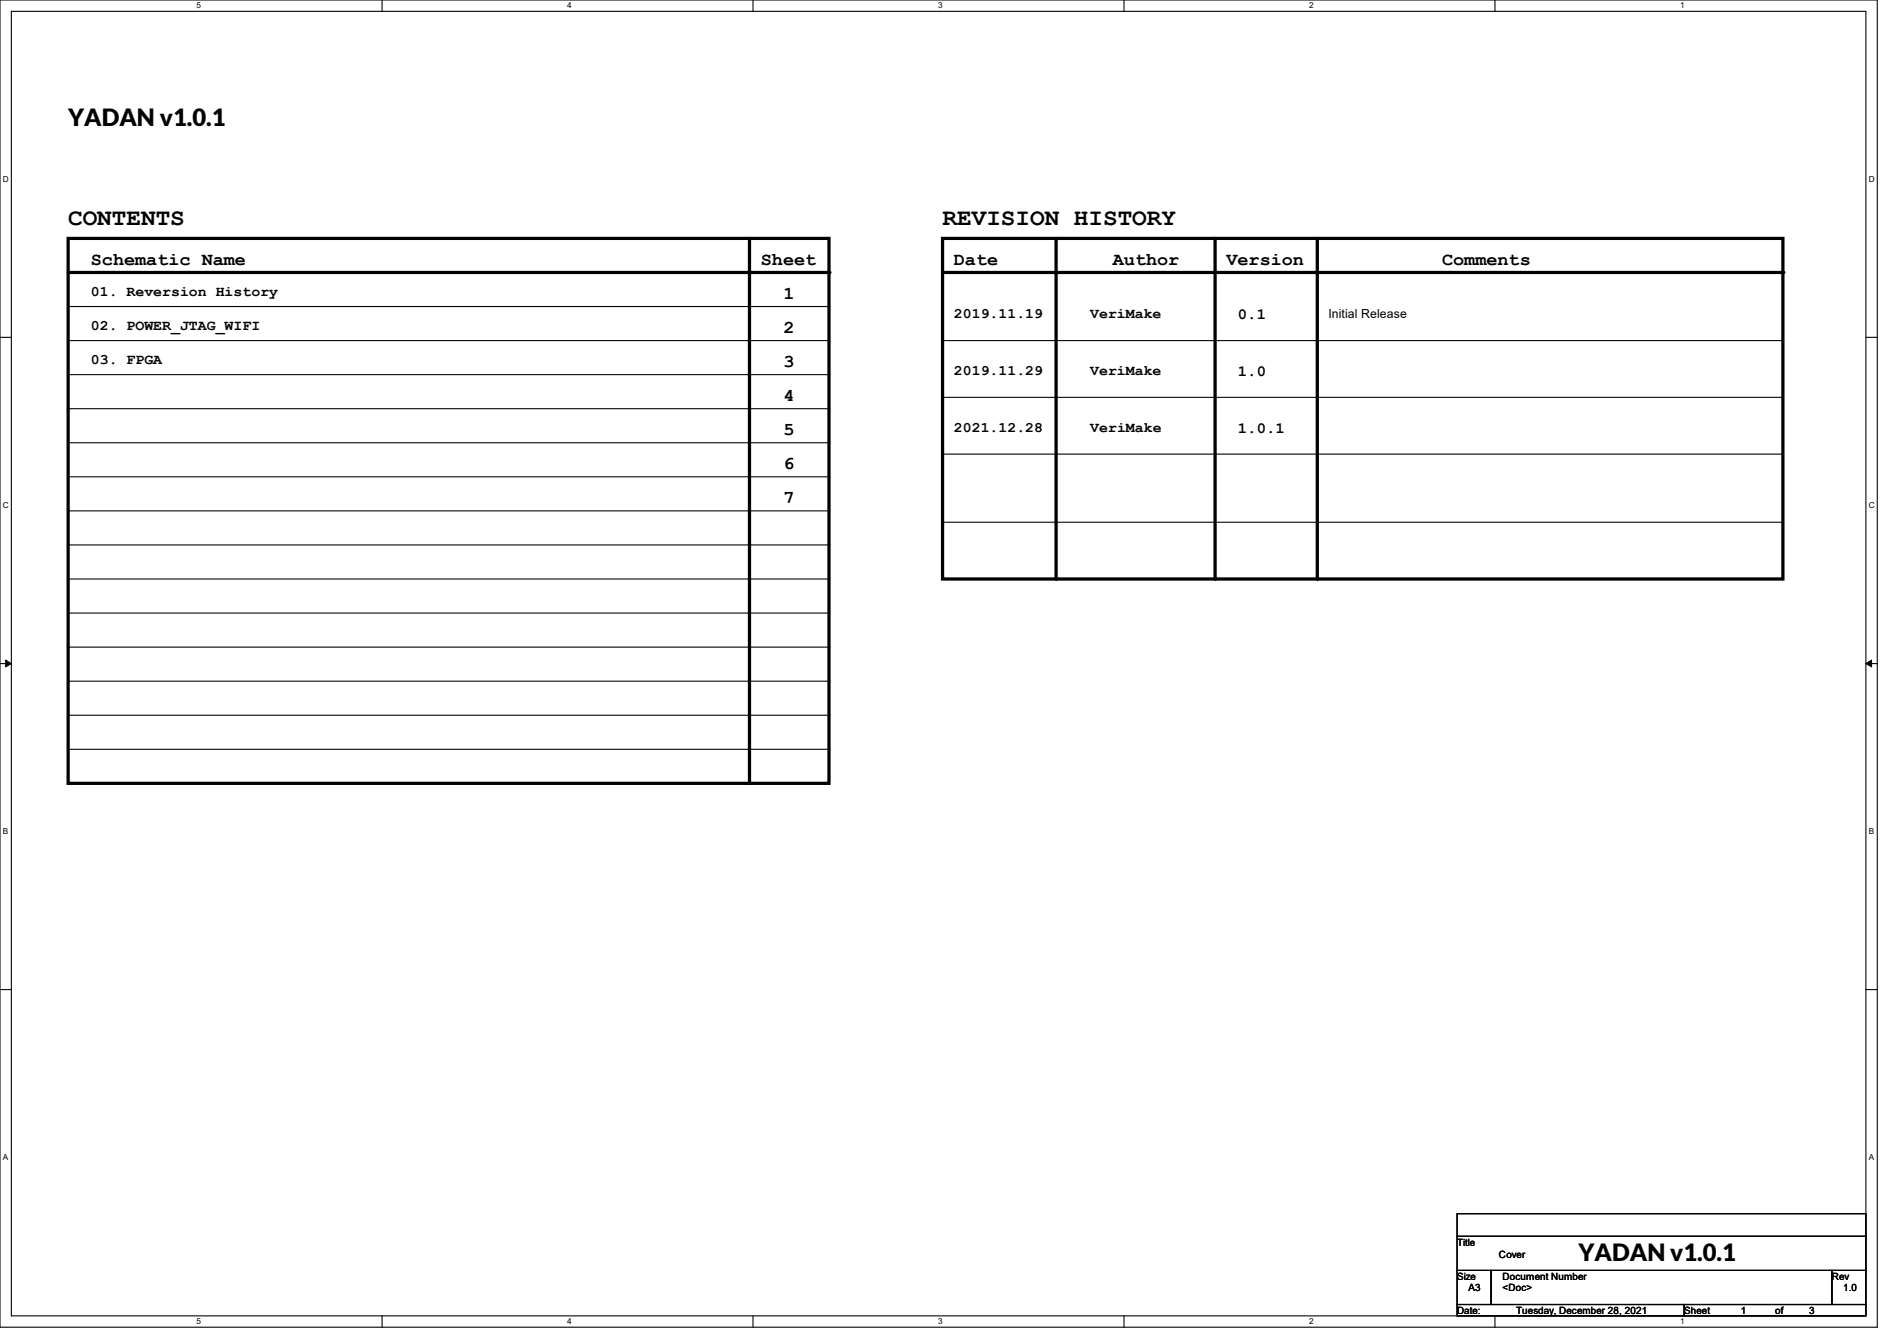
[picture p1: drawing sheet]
<svg xmlns="http://www.w3.org/2000/svg" width="297mm" height="210mm" viewBox="0 0 297 210" stroke-linecap="round" stroke-linejoin="round" font-family="sans-serif">
<path d="M0 0h293.9v207.9h-293.9zM1.8 1.8h290.3v204.3h-290.3z" fill="none" stroke="#000" stroke-width=".17"/>
<g fill="#fff">
<path d="M30.8 .2h.7v1.4h-.7z"/>
<path d="M30.8 206.2h.7v1.4h-.7z"/>
</g>
<path d="M59.8 0v1.8M59.8 206.1v1.8" fill="none" stroke="#000" stroke-width=".17"/>
<g fill="#fff">
<path d="M88.8 .2h.7v1.4h-.7z"/>
<path d="M88.8 206.2h.7v1.4h-.7z"/>
</g>
<path d="M117.9 0v1.8M117.9 206.1v1.8" fill="none" stroke="#000" stroke-width=".17"/>
<g fill="#fff">
<path d="M146.9 .2h.7v1.4h-.7z"/>
<path d="M146.9 206.2h.7v1.4h-.7z"/>
</g>
<path d="M176 0v1.8M176 206.1v1.8" fill="none" stroke="#000" stroke-width=".17"/>
<g fill="#fff">
<path d="M205 .2h.7v1.4h-.7z"/>
<path d="M205 206.2h.7v1.4h-.7z"/>
</g>
<path d="M234.1 0v1.8M234.1 206.1v1.8" fill="none" stroke="#000" stroke-width=".17"/>
<g fill="#fff">
<path d="M263.1 .2h.6v1.4h-.6z"/>
<path d="M263.1 206.2h.6v1.4h-.6z"/>
<path d="M.5 27.3h.9v1.4h-.9z"/>
<path d="M292.6 27.3h.9v1.4h-.9z"/>
<path d="M.5 78.4h.9v1.4h-.9z"/>
<path d="M292.6 78.4h.9v1.4h-.9z"/>
</g>
<path d="M0 52.8h1.8M292.1 52.8h1.8" fill="none" stroke="#000" stroke-width=".17"/>
<g fill="#fff">
<path d="M.5 129.5h.8v1.4h-.8z"/>
<path d="M292.6 129.5h.8v1.4h-.8z"/>
</g>
<path d="M0 103.9h1.8M292.1 103.9h1.8" fill="none" stroke="#000" stroke-width=".17"/>
<path d="M.9 103.4l.9 .5-.9 .5zM292.1 103.9l.9-.5v1z" fill="#000" stroke="#000" stroke-width=".16"/>
<g fill="#fff">
<path d="M.5 180.5h.8v1.4h-.8z"/>
<path d="M292.6 180.5h.8v1.4h-.8z"/>
</g>
<g fill="none" stroke="#000" stroke-width=".17">
<path d="M10.7 53.3h119.1M10.7 48h119.1M10.7 58.7h119.1M129.8 53.3h.1M129.8 48h.1M129.8 58.7h.1M147.6 53.3h131.5M279.1 53.3h.1M10.7 69.3h119.1M10.7 64h119.1M10.7 74.7h119.1M129.8 69.3h.1"/>
<path d="M129.8 64h.1M129.8 74.7h.1M147.6 62.2h131.5M147.6 71.1h131.5M279.1 62.2h.1M279.1 71.1h.1M10.7 80h119.1M10.7 96h119.1M10.7 90.7h119.1M10.7 85.3h119.1M129.8 80h.1M129.8 96h.1"/>
<path d="M129.8 90.7h.1M129.8 85.3h.1M147.6 81.8h131.5M279.1 81.8h.1M10.7 106.7h119.1M10.7 112h119.1M10.7 117.3h119.1M10.7 101.3h119.1M129.8 106.7h.1M129.8 112h.1M129.8 117.3h.1M129.8 101.3h.1"/>
<path d="M0 155h1.8M292.1 155h1.8M228.1 190.1h64v3.5h-64zM228.1 193.6h64v5.4h-64zM228.1 199h5.4v5.3h-5.4zM233.5 199h53.3v5.3h-53.3zM286.8 199h5.3v5.3h-5.3zM228.1 204.3h35.6v1.8h-35.6zM263.7 204.3h28.4v1.8h-28.4z"/>
</g>
<path d="M10.7 37.3h119.1v85.4h-119.1zM117.3 37.3v85.4M147.6 37.3h131.5v53.4h-131.5zM165.4 37.3v53.4M190.2 37.3v53.4M206.2 37.3v53.4M10.7 42.7h119.1M147.6 42.7h131.5" fill="none" stroke="#000" stroke-width=".51"/>
<g fill="#000">
<circle cx="129.8" cy="42.7" r=".25"/>
<circle cx="279.1" cy="42.7" r=".25"/>
<circle cx="165.4" cy="90.7" r=".25"/>
<circle cx="190.2" cy="90.7" r=".25"/>
<circle cx="206.2" cy="90.7" r=".25"/>
<circle cx="117.3" cy="122.7" r=".25"/>
</g>
<g font-size="3.7">
<text x="10.7" y="19.7">YADAN v1.0.1</text>
<text x="10.7" y="35.2">CONTENTS</text>
<text x="147.6" y="35.2">REVISION HISTORY</text>
<text x="247.1" y="197.5">YADAN v1.0.1</text>
</g>
<g font-size="2.8">
<text x="14.2" y="41.5">Schematic Name</text>
<text x="119.1" y="41.5">Sheet</text>
<text x="149.3" y="41.5">Date</text>
<text x="174.2" y="41.5">Author</text>
<text x="192" y="41.5">Version</text>
<text x="225.8" y="41.5">Comments</text>
<text x="122.7" y="46.8">1</text>
<text x="122.7" y="52.2">2</text>
<text x="122.7" y="57.5">3</text>
<text x="122.7" y="62.8">4</text>
<text x="122.7" y="68.2">5</text>
<text x="122.7" y="73.5">6</text>
<text x="122.7" y="78.8">7</text>
</g>
<g font-size="2.5">
<text x="193.8" y="50">0.1</text>
<text x="193.8" y="58.9">1.0</text>
<text x="193.8" y="67.8">1.0.1</text>
</g>
<g font-size="2.3">
<text x="14.2" y="46.3">01. Reversion History</text>
<text x="14.2" y="51.6">02. POWER_JTAG_WIFI</text>
<text x="149.4" y="49.9">2019.11.19</text>
<text x="170.7" y="49.9">VeriMake</text>
<text x="14.2" y="57">03. FPGA</text>
<text x="149.4" y="58.8">2019.11.29</text>
<text x="170.7" y="58.8">VeriMake</text>
<text x="149.4" y="67.6">2021.12.28</text>
<text x="170.7" y="67.6">VeriMake</text>
</g>
<text font-size="1.9" x="208" y="49.8">Initial Release</text>
<g font-size="1.6">
<text x="228.1" y="195.1">Title</text>
<text x="234.7" y="197">Cover</text>
<text x="228.1" y="200.4">Size</text>
<text x="229.9" y="202.2">A3</text>
<text x="235.2" y="200.4">Document Number</text>
<text x="235.2" y="202.2">&lt;Doc&gt;</text>
<text x="286.8" y="200.4">Rev</text>
<text x="288.6" y="202.2">1.0</text>
<text x="228.1" y="205.7">Date:</text>
<text x="237.4" y="205.7">Tuesday, December 28, 2021</text>
<text x="263.7" y="205.7">Sheet</text>
<text x="272.6" y="205.7">1</text>
<text x="277.9" y="205.7">of</text>
<text x="283.2" y="205.7">3</text>
</g>
<g font-size="1.3">
<text x="30.8" y="1.3">5</text>
<text x="88.8" y="1.3">4</text>
<text x="146.9" y="1.3">3</text>
<text x="205" y="1.3">2</text>
<text x="263.1" y="1.3">1</text>
<text x=".5" y="28.4">D</text>
<text x="292.6" y="28.4">D</text>
<text x=".5" y="79.5">C</text>
<text x="292.6" y="79.5">C</text>
<text x=".5" y="130.6">B</text>
<text x="292.6" y="130.6">B</text>
<text x=".5" y="181.7">A</text>
<text x="292.6" y="181.7">A</text>
<text x="30.8" y="207.4">5</text>
<text x="88.8" y="207.4">4</text>
<text x="146.9" y="207.4">3</text>
<text x="205" y="207.4">2</text>
<text x="263.1" y="207.4">1</text>
</g>
</svg>
